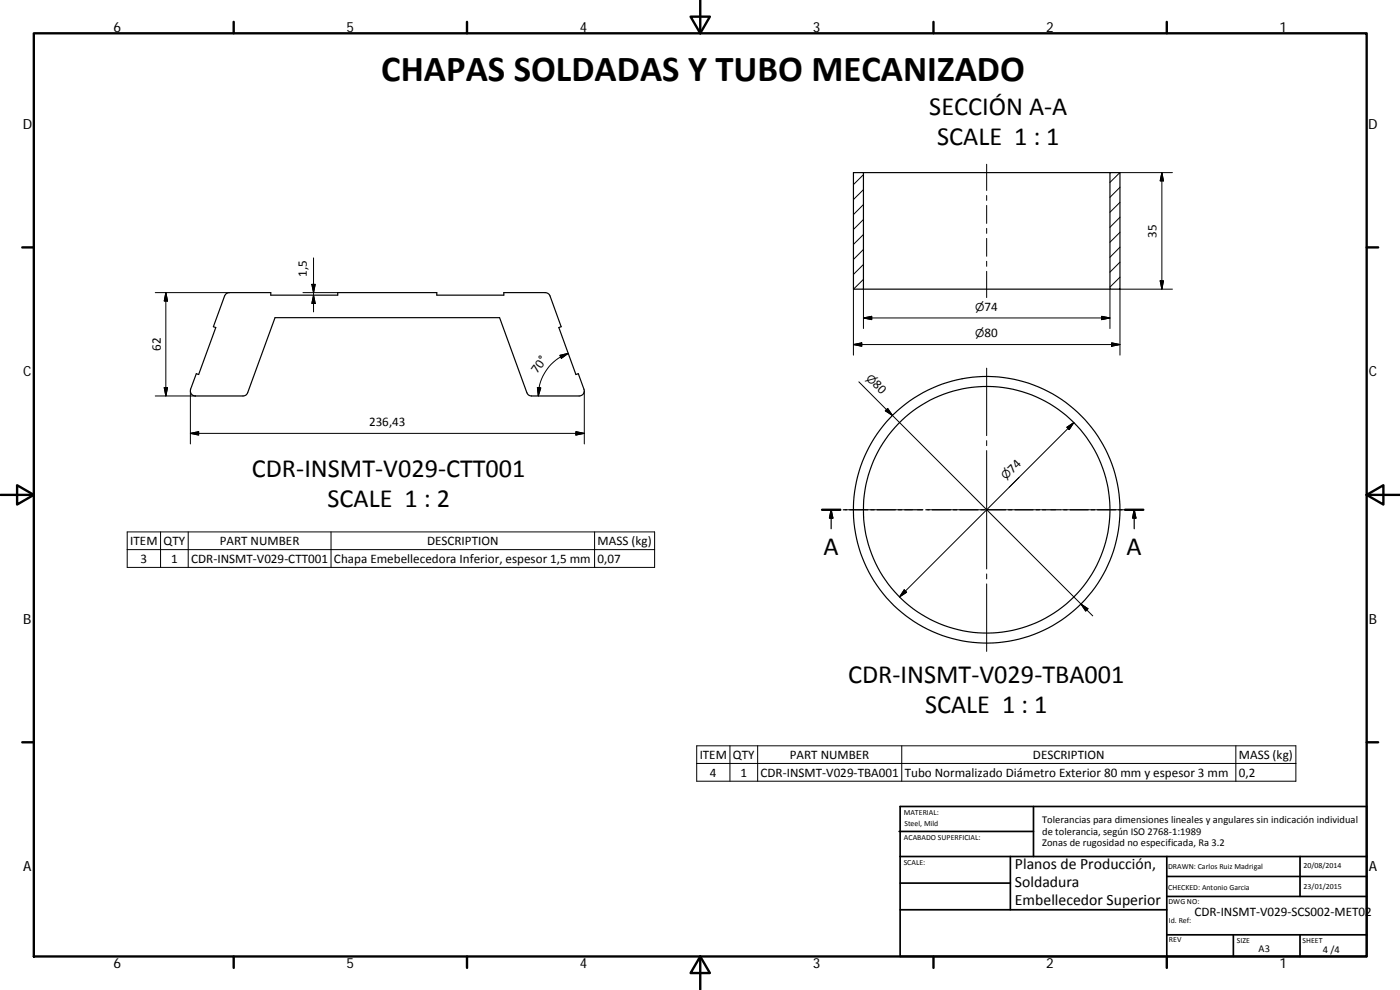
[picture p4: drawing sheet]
<svg xmlns="http://www.w3.org/2000/svg" width="420mm" height="297mm" viewBox="0 0 420 297" stroke-linecap="round" stroke-linejoin="round" font-family="sans-serif">
<g fill="none" stroke="#000" stroke-width=".36">
<path d="M256.1 51.8h3v35h-3zM259.1 51.8h74M333.1 51.8h3v35h-3zM67.7 88.3l1.1-.5h12.5v.8h20.1v-.8h29.7v.8h20.1v-.8h12.7l.9 .5 .3 .5 3.3 9.2-.7 .3 5.1 14.1 .8-.3 1.6 4.7a1.49 1.49 0 0 1-1.4 2h-14.3l-.9-.3-.5-.7-8.2-22.5h-67.4l-8.2 22.5-.4 .7-1 .3h-14.3a1.51 1.51 0 0 1-1.4-2l1.7-4.7 .7 .3 5.2-14.1-.8-.3zM259.1 86.8h74M246.7 153h5.5M249.4 153v5.6M249.4 153l.5 2.4h-1zM253.1 153h1M255 153h5.4M261.3 153h1.1M263.2 153h5.5"/>
<path d="M269.6 153h1M271.5 153h5.5M277.8 153h1.1M279.8 153h5.5M286.1 153h1.1M288 153h5.5M294.4 153h1.1M296.3 153h5.5M302.7 153h1M304.6 153h5.5M310.9 153h1.1M312.9 153h5.4"/>
<path d="M319.2 153h1M321.1 153h5.5M327.5 153h1M329.4 153h5.5M335.7 153h1.1M337.7 153h5.4M340.4 153v5.6M340.4 153l.5 2.4h-1z"/>
<circle cx="296.1" cy="152.9" r="40"/>
<circle cx="296.1" cy="152.9" r="37"/>
</g>
<g fill="none" stroke="#000" stroke-width=".71">
<path d="M10.1 10h400.1v277h-400.1zM70.1 6.6v3.4M140.2 6.6v3.4M207.3 5h5.8l-2.9 5zM210.2 0v10M280.2 6.6v3.4M350.2 6.6v3.4M6.7 74.2h3.4M410.2 74.2h3.4M.2 148.5h9.9M5.1 145.6l5 2.9-5 2.9zM246.7 153h5.5"/>
<path d="M337.7 153h5.4M410.2 148.5l5-2.9v5.8zM410.2 148.5h9.9M6.7 222.7h3.4M410.2 222.7h3.4M70.1 287v3.4M140.2 287v3.4M210.2 287l2.9 5h-5.8zM210.2 287v10M280.2 287v3.4M350.2 287v3.4"/>
</g>
<g fill="none" stroke="#000" stroke-width=".51">
<path d="M269.8 249.5h40.4M270.1 257h140.1M270.1 242h140.1v45h-140.1zM303.2 257v16M310.2 242v15M350.2 257v30M390.2 257v12M270.1 273h80.1M270.1 265h33.1M350.2 269h60M350.2 263h60M350.2 280.5h60"/>
<path d="M370.2 280.5v6.5M390.2 280.5v6.5"/>
</g>
<g fill="none" stroke="#000" stroke-width=".3">
<path d="M259.1 56.9l-3 3M259.1 52.4l-3 3M296.1 49.3v7.8M296.1 58.7v1.4M336.1 51.8l-3 2.9M336.1 56.2l-3 3M336.1 51.8h15.8M348.7 51.8v35M348.7 51.8l.5 2.5h-1zM94.1 77.4v16.2M259.1 79.4l-3 2.9M259.1 74.8l-3 3.1"/>
<path d="M259.1 70.4l-3 2.9M259.1 65.8l-3 3.1M259.1 61.4l-3 3M296.1 61.6v5.4M296.1 68.5v1.5M296.1 71.5v5.4M296.1 78.4v1.5M336.1 78.7l-3 3M336.1 74.2l-3 3M336.1 69.7l-3 3M336.1 65.2l-3 3M336.1 60.7l-3 3"/>
<path d="M46.6 87.8h22.2M49.8 87.8v31M49.8 87.8l.5 2.5h-1zM90.9 87.8h10.5M93.6 85.3h1l-.5 2.5zM94.1 88.6l.5 2.5h-1zM259.1 86.8v11.8M259.1 95.4l2.5-.5v1zM259.1 95.4h74M259.1 83.8l-3 3v19.8M296.1 81.4v7.9M330.6 94.9l2.5 .5-2.5 .5z"/>
<path d="M333.1 86.8v11.8M336.1 83.2l-3 2.9M348.2 84.3h1l-.5 2.5zM351.9 86.8h-15.8v19.8M46.6 118.8h12M49.3 116.3h1l-.5 2.5zM57.1 117.3v15.9M161.3 116.3l1 .1-.7 2.4zM168 106.6l2.5-.6-2 1.5zM170.5 106a13.6 13.6 0 0 0-8.9 12.8M175.4 117.3v15.9M256.1 103.4l2.5-.5v1z"/>
<path d="M256.1 103.4h80M257.8 114.6l70.1 70.2M296.1 110.5v20.2M333.6 102.9l2.5 .5-2.5 .5zM57.1 130l2.5-.5v1zM57.1 130h118.3M172.8 129.5l2.6 .5-2.6 .5zM265.7 123.3l.7-.7 1.4 2.1zM296.1 132.2v1.5M296.1 135.2v35.5M320.2 128.2l2.1-1.4-1.4 2.1zM322.3 126.8l-52.4 52.3"/>
<path d="M38.2 159.6h158.3v10.6h-158.3zM48.2 159.6v10.6M56.5 159.6v10.6M99.3 159.6v10.6M178.4 159.6v10.6M253.6 153h20.3M275.3 153h1.5M278.4 153h35.5M305.8 143.2l-2.9 3M315.4 153h1.5M318.4 153h20.2M38.2 164.9h158.3"/>
<path d="M271.4 177l.7 .7-2.2 1.4zM296.1 172.2v1.5M296.1 175.2v20.3M324.4 181.2l2.1 1.4-.7 .7zM209.1 223.8h179.8v10.6h-179.8zM209.1 229.1h179.8M219.1 223.8v10.6M227.4 223.8v10.6M270.6 223.8v10.6M370.9 223.8v10.6"/>
</g>
<path d="M249.4 153l.5 2.4h-1zM340.4 153l.5 2.4h-1z" fill="#000" stroke="#000" stroke-width=".36"/>
<g fill="#000" stroke="#000" stroke-width=".3">
<path d="M348.7 51.8l.5 2.5h-1zM49.8 87.8l.5 2.5h-1zM93.6 85.3h1l-.5 2.5zM94.1 88.6l.5 2.5h-1zM259.1 95.4l2.5-.5v1zM330.6 94.9l2.5 .5-2.5 .5zM348.2 84.3h1l-.5 2.5zM49.3 116.3h1l-.5 2.5zM161.3 116.3l1 .1-.7 2.4zM168 106.6l2.5-.6-2 1.5zM256.1 103.4l2.5-.5v1zM333.6 102.9l2.5 .5-2.5 .5z"/>
<path d="M57.1 130l2.5-.5v1zM172.8 129.5l2.6 .5-2.6 .5zM265.7 123.3l.7-.7 1.4 2.1zM320.2 128.2l2.1-1.4-1.4 2.1zM271.4 177l.7 .7-2.2 1.4zM324.4 181.2l2.1 1.4-.7 .7z"/>
</g>
<text font-size="11" x="114.4" y="24.2">CHAPAS SOLDADAS Y TUBO MECANIZADO</text>
<g font-size="7.9">
<text x="278.9" y="34.5">SECCIÓN A‐A</text>
<text x="281.3" y="43.5">SCALE 1 : 1</text>
<text x="75.6" y="143.2">CDR‐INSMT‐V029‐CTT001</text>
<text x="98.3" y="152.1">SCALE 1 : 2</text>
<text x="247.2" y="166.4">A</text>
<text x="338.1" y="166.4">A</text>
<text x="254.5" y="204.9">CDR‐INSMT‐V029‐TBA001</text>
<text x="277.6" y="213.9">SCALE 1 : 1</text>
</g>
<g font-size="4.7">
<text x="304.6" y="260.8">Planos de Producción,</text>
<text x="304.6" y="266.2">Soldadura</text>
<text x="304.6" y="271.6">Embellecedor Superior</text>
</g>
<g font-size="4.2">
<text x="34" y="9.6">6</text>
<text x="104" y="9.6">5</text>
<text x="174" y="9.6">4</text>
<text x="244" y="9.6">3</text>
<text x="314" y="9.6">2</text>
<text x="384" y="9.6">1</text>
<text x="6.8" y="38.7">D</text>
<text x="410.6" y="38.7">D</text>
<text x="7" y="112.9">C</text>
<text x="410.8" y="112.9">C</text>
<text x="7" y="187.1">B</text>
<text x="410.8" y="187.1">B</text>
<text x="7" y="261.3">A</text>
<text x="410.8" y="261.3">A</text>
<text x="34" y="290.4">6</text>
<text x="104" y="290.4">5</text>
<text x="174" y="290.4">4</text>
<text x="244" y="290.4">3</text>
<text x="314" y="290.4">2</text>
<text x="384" y="290.4">1</text>
</g>
<g font-size="3.9">
<text x="347.1" y="71.3" transform="rotate(-90 347.1 71.3)">35</text>
<text x="92" y="83.1" transform="rotate(-90 92 83.1)">1,5</text>
<text x="295.5" y="93.3">74</text>
<text x="295.5" y="101.2">80</text>
<text x="48.2" y="105.3" transform="rotate(-90 48.2 105.3)">62</text>
<text x="161.2" y="112.3" transform="rotate(-55 161.2 112.3)">70°</text>
<text x="261.8" y="115.6" transform="rotate(45 261.8 115.6)">80</text>
<text x="110.8" y="128">236,43</text>
<text x="303.9" y="142.1" transform="rotate(-45 303.9 142.1)">74</text>
<text x="39.1" y="163.5">ITEM</text>
<text x="49.1" y="163.5">QTY</text>
<text x="66" y="163.5">PART NUMBER</text>
<text x="128.2" y="163.5">DESCRIPTION</text>
<text x="179.4" y="163.6">MASS (kg)</text>
<text x="42.2" y="168.8">3</text>
<text x="51.3" y="168.8">1</text>
<text x="57.4" y="168.8">CDR‐INSMT‐V029‐CTT001</text>
<text x="100.2" y="168.9">Chapa Emebellecedora Inferior, espesor 1,5 mm</text>
<text x="179.4" y="168.8">0,07</text>
<text x="210" y="227.7">ITEM</text>
<text x="220" y="227.7">QTY</text>
<text x="237" y="227.7">PART NUMBER</text>
<text x="310" y="227.7">DESCRIPTION</text>
<text x="371.8" y="227.8">MASS (kg)</text>
<text x="213.1" y="233">4</text>
<text x="222.2" y="233">1</text>
<text x="228.3" y="233">CDR‐INSMT‐V029‐TBA001</text>
<text x="271.5" y="233.1">Tubo Normalizado Diámetro Exterior 80 mm y espesor 3 mm</text>
<text x="371.8" y="233">0,2</text>
<text x="358.5" y="274.9">CDR‐INSMT‐V029‐SCS002‐MET02</text>
</g>
<g font-size="3.3">
<text x="292.7" y="93.3">⌀</text>
<text x="259.8" y="113.6" transform="rotate(45 259.8 113.6)">⌀</text>
<text x="301.9" y="144.1" transform="rotate(-45 301.9 144.1)">⌀</text>
</g>
<text font-size="3.2" x="292.7" y="101.2">⌀</text>
<g font-size="3.1">
<text x="312.8" y="246.8">Tolerancias para dimensiones lineales y angulares sin indicación individual</text>
<text x="312.8" y="250.4">de tolerancia, según ISO 2768‐1:1989</text>
<text x="312.8" y="254">Zonas de rugosidad no especificada, Ra 3.2</text>
<text x="377.7" y="285.6">A3</text>
<text x="397" y="285.9">4 /4</text>
</g>
<g font-size="2.4">
<text x="271.2" y="244.4">MATERIAL:</text>
<text x="271.3" y="251.9">ACABADO SUPERFICIAL:</text>
<text x="271.4" y="247.9">Steel, Mild</text>
<text x="271.2" y="259.7">SCALE:</text>
<text x="350.6" y="260.8">DRAWN: Carlos Ruiz Madrigal</text>
<text x="391.2" y="260.6">20/08/2014</text>
<text x="350.6" y="267">CHECKED: Antonio Garcia</text>
<text x="391.2" y="266.6">23/01/2015</text>
<text x="350.7" y="271.4">DWG NO:</text>
<text x="350.8" y="276.8">Id. Ref:</text>
<text x="350.8" y="282.8">REV</text>
<text x="371.2" y="282.9">SIZE</text>
<text x="390.9" y="282.9">SHEET</text>
</g>
</svg>
